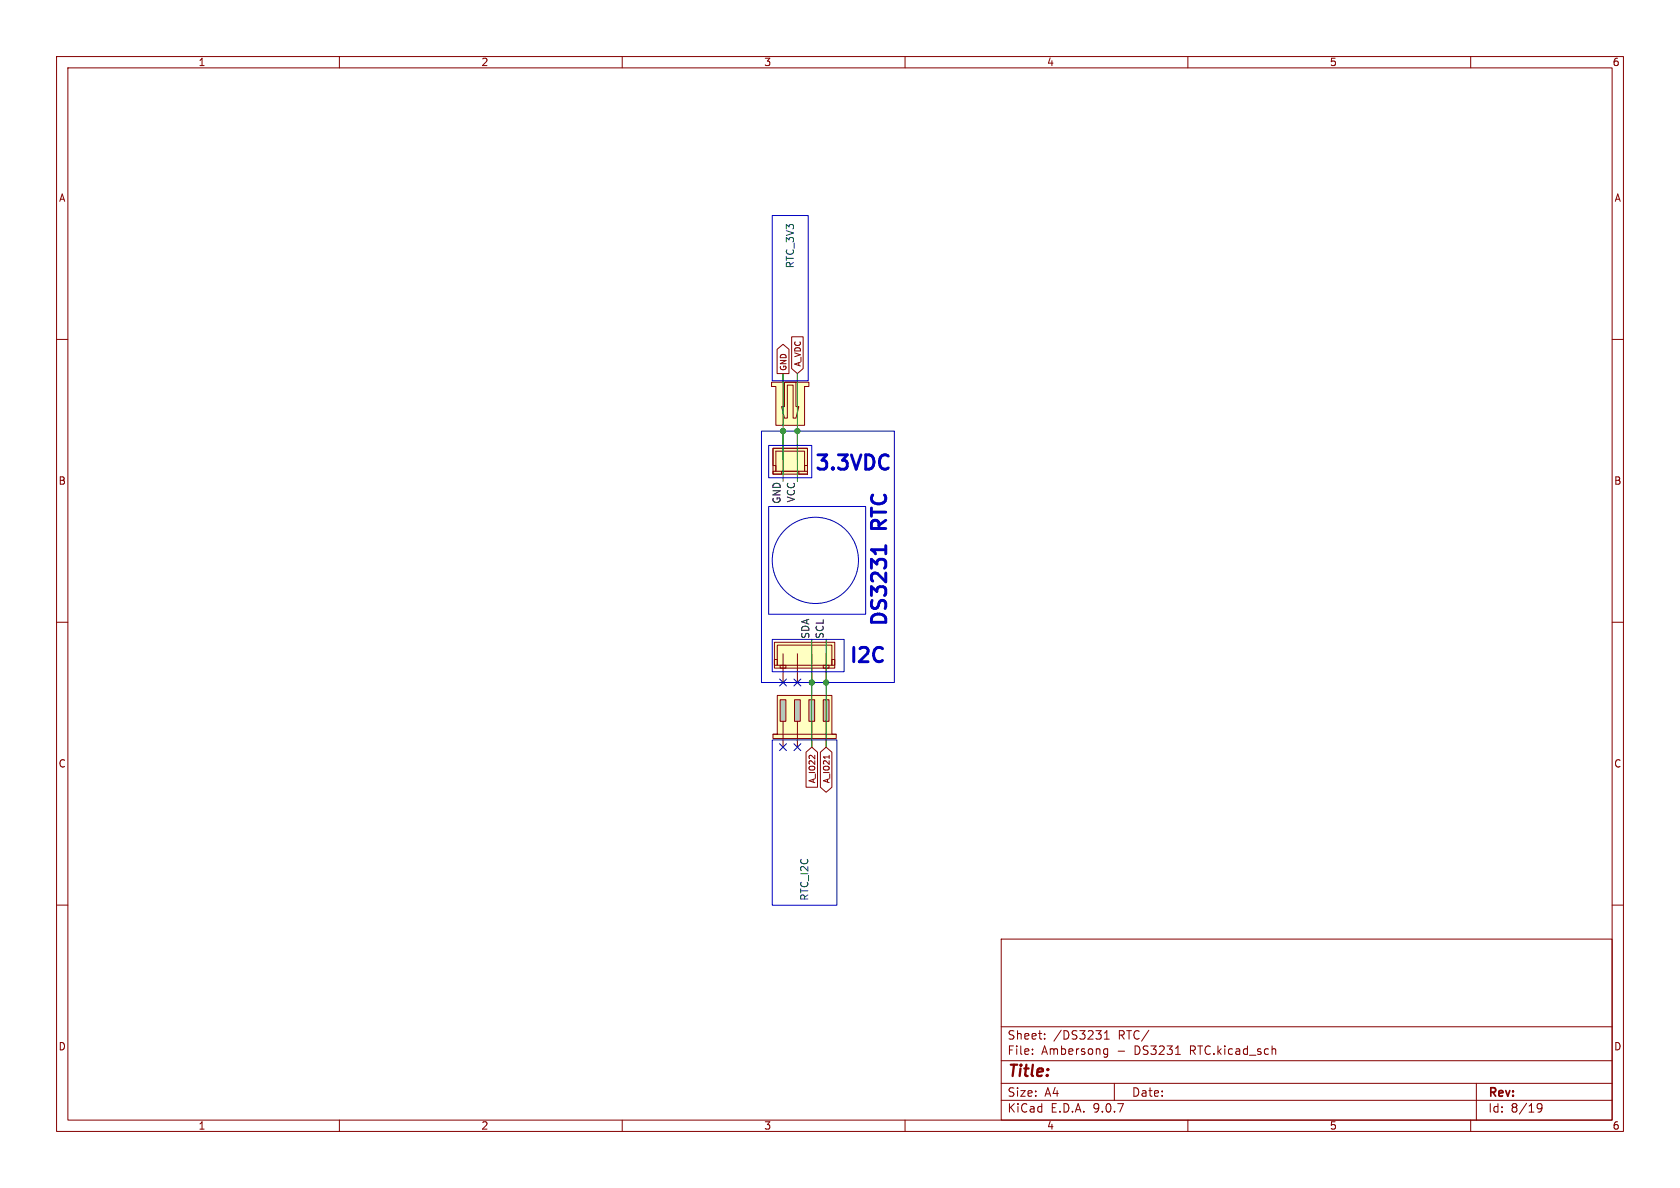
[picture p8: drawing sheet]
(kicad_sch
 (version 20250114)
 (generator "eeschema")
 (generator_version "9.0")
 (paper "A4")
 (lib_symbols
  (symbol "Mine:JST_XH_2_PINS_JACK_R" (exclude_from_sim no) (in_bom yes) (on_board yes)
   (property "Reference" "U" (at 0 0 0) (effects (font (size 1.27 1.27)) (hide yes)))
   (property "Value" "" (at 0 0 0) (effects (font (size 1.27 1.27))))
   (property "Footprint" "" (at 0 0 0) (effects (font (size 1.27 1.27)) (hide yes)))
   (property "Datasheet" "" (at 0 0 0) (effects (font (size 1.27 1.27)) (hide yes)))
   (property "Description" "" (at 0 0 0) (effects (font (size 1.27 1.27)) (hide yes)))
   (symbol "JST_XH_2_PINS_JACK_R_1_1"
    (polyline (pts (xy -2.54 -1.524) (xy -2.54 5.334) (xy 2.54 5.334) (xy 2.54 -1.524) (xy 3.302 -1.524) (xy 3.302 -2.286) (xy -3.302 -2.286) (xy -3.302 -1.524) (xy -2.54 -1.524)) (stroke (width 0) (type solid)) (fill (type color) (color 255 255 194 1)))
    (polyline (pts (xy -1.016 -2.286) (xy -1.016 2.032) (xy -1.524 2.032) (xy -1.016 4.064) (xy -0.508 4.064) (xy -0.508 -1.778) (xy 0.508 -1.778) (xy 0.508 4.064) (xy 1.016 4.064) (xy 1.524 2.032) (xy 1.016 2.032) (xy 1.016 -2.286) (xy -1.016 -2.286)) (stroke (width 0) (type default)) (fill (type none)))
    (pin power_in line (at -1.27 -3.81 90) (length 1.524) (name "" (effects (font (size 1.27 1.27)))) (number "" (effects (font (size 1.27 1.27)))))
    (pin power_in line (at 1.27 -3.81 90) (length 1.524) (name "" (effects (font (size 1.27 1.27)))) (number "" (effects (font (size 1.27 1.27))))))
   (embedded_fonts no))
  (symbol "Mine:JST_XH_2_PINS_R" (exclude_from_sim no) (in_bom yes) (on_board yes)
   (property "Reference" "U" (at 0 0 0) (effects (font (size 1.27 1.27)) (hide yes)))
   (property "Value" "" (at 0 0 0) (effects (font (size 1.27 1.27))))
   (property "Footprint" "" (at 0 0 0) (effects (font (size 1.27 1.27)) (hide yes)))
   (property "Datasheet" "" (at 0 0 0) (effects (font (size 1.27 1.27)) (hide yes)))
   (property "Description" "" (at 0 0 0) (effects (font (size 1.27 1.27)) (hide yes)))
   (symbol "JST_XH_2_PINS_R_1_1"
    (rectangle (start -3.048 2.54) (end 3.048 -2.032) (stroke (width 0) (type solid)) (fill (type color) (color 255 255 194 1)))
    (polyline (pts (xy -2.54 2.032) (xy -2.54 -1.524)) (stroke (width 0) (type default)) (fill (type none)))
    (polyline (pts (xy -2.54 -1.524) (xy 2.54 -1.524) (xy 2.54 2.032) (xy -2.54 2.032)) (stroke (width 0) (type default)) (fill (type none)))
    (polyline (pts (xy 3.048 2.54) (xy 1.524 2.54) (xy 1.524 2.032) (xy -1.524 2.032) (xy -1.524 2.54) (xy -3.048 2.54) (xy -3.048 2.032) (xy -2.54 2.032) (xy -2.54 1.016) (xy -3.048 1.016) (xy -3.048 -2.032) (xy 3.048 -2.032) (xy 3.048 1.016) (xy 2.54 1.016) (xy 2.54 2.032) (xy 3.048 2.032) (xy 3.048 2.54)) (stroke (width 0) (type solid)) (fill (type color) (color 255 255 194 1)))
    (pin power_in line (at -1.27 -5.08 90) (length 5.08) (name "" (effects (font (size 1.27 1.27)))) (number "" (effects (font (size 1.27 1.27)))))
    (pin power_in line (at 1.27 -5.08 90) (length 5.08) (name "" (effects (font (size 1.27 1.27)))) (number "" (effects (font (size 1.27 1.27))))))
   (embedded_fonts no))
  (symbol "Mine:JST_XH_4_PINS" (exclude_from_sim no) (in_bom yes) (on_board yes)
   (property "Reference" "U" (at 0 0 0) (effects (font (size 1.27 1.27)) (hide yes)))
   (property "Value" "" (at 0 0 0) (effects (font (size 1.27 1.27))))
   (property "Footprint" "" (at 0 0 0) (effects (font (size 1.27 1.27)) (hide yes)))
   (property "Datasheet" "" (at 0 0 0) (effects (font (size 1.27 1.27)) (hide yes)))
   (property "Description" "" (at 0 0 0) (effects (font (size 1.27 1.27)) (hide yes)))
   (symbol "JST_XH_4_PINS_0_1"
    (rectangle (start -5.334 2.032) (end -4.826 1.016) (stroke (width 0) (type default)) (fill (type none)))
    (rectangle (start -4.826 2.032) (end 4.826 -1.524) (stroke (width 0) (type default)) (fill (type none)))
    (rectangle (start -4.318 2.54) (end -3.302 2.032) (stroke (width 0) (type default)) (fill (type none)))
    (rectangle (start 3.302 2.54) (end 4.318 2.032) (stroke (width 0) (type default)) (fill (type none)))
    (rectangle (start 4.826 2.032) (end 5.334 1.016) (stroke (width 0) (type default)) (fill (type none))))
   (symbol "JST_XH_4_PINS_1_1"
    (rectangle (start -5.334 2.54) (end 5.334 -2.032) (stroke (width 0) (type solid)) (fill (type color) (color 255 255 194 1)))
    (pin power_in line (at -3.81 5.08 270) (length 5.08) (name "" (effects (font (size 1.27 1.27)))) (number "" (effects (font (size 1.27 1.27)))))
    (pin power_in line (at -1.27 5.08 270) (length 5.08) (name "" (effects (font (size 1.27 1.27)))) (number "" (effects (font (size 1.27 1.27)))))
    (pin power_in line (at 1.27 5.08 270) (length 5.08) (name "" (effects (font (size 1.27 1.27)))) (number "" (effects (font (size 1.27 1.27)))))
    (pin power_in line (at 3.81 5.08 270) (length 5.08) (name "" (effects (font (size 1.27 1.27)))) (number "" (effects (font (size 1.27 1.27))))))
   (embedded_fonts no))
  (symbol "Mine:JST_XH_4_PINS_JACK" (exclude_from_sim no) (in_bom yes) (on_board yes)
   (property "Reference" "U" (at 0 0 0) (effects (font (size 1.27 1.27)) (hide yes)))
   (property "Value" "" (at 0 0 0) (effects (font (size 1.27 1.27))))
   (property "Footprint" "" (at 0 0 0) (effects (font (size 1.27 1.27)) (hide yes)))
   (property "Datasheet" "" (at 0 0 0) (effects (font (size 1.27 1.27)) (hide yes)))
   (property "Description" "" (at 0 0 0) (effects (font (size 1.27 1.27)) (hide yes)))
   (symbol "JST_XH_4_PINS_JACK_0_1"
    (polyline (pts (xy -5.588 -2.794) (xy 5.588 -2.794)) (stroke (width 0) (type default)) (fill (type none))))
   (symbol "JST_XH_4_PINS_JACK_1_1"
    (polyline (pts (xy -4.826 -2.794) (xy -4.826 4.064) (xy 4.826 4.064) (xy 4.826 -2.794) (xy 5.588 -2.794) (xy 5.588 -3.556) (xy -5.588 -3.556) (xy -5.588 -2.794) (xy -4.826 -2.794)) (stroke (width 0) (type solid)) (fill (type color) (color 255 255 194 1)))
    (rectangle (start -4.318 3.302) (end -3.302 -0.508) (stroke (width 0) (type solid)) (fill (type color) (color 194 194 194 1)))
    (rectangle (start -1.778 3.302) (end -0.762 -0.508) (stroke (width 0) (type solid)) (fill (type color) (color 194 194 194 1)))
    (rectangle (start 0.762 3.302) (end 1.778 -0.508) (stroke (width 0) (type solid)) (fill (type color) (color 194 194 194 1)))
    (rectangle (start 3.302 3.302) (end 4.318 -0.508) (stroke (width 0) (type solid)) (fill (type color) (color 194 194 194 1)))
    (pin power_in line (at -3.81 -5.08 90) (length 4.572) (name "" (effects (font (size 1.27 1.27)))) (number "" (effects (font (size 1.27 1.27)))))
    (pin power_in line (at -1.27 -5.08 90) (length 4.572) (name "" (effects (font (size 1.27 1.27)))) (number "" (effects (font (size 1.27 1.27)))))
    (pin power_in line (at 1.27 -5.08 90) (length 4.572) (name "" (effects (font (size 1.27 1.27)))) (number "" (effects (font (size 1.27 1.27)))))
    (pin power_in line (at 3.81 -5.08 90) (length 4.572) (name "" (effects (font (size 1.27 1.27)))) (number "" (effects (font (size 1.27 1.27))))))
   (embedded_fonts no)))
 (rectangle
  (start 134.62 76.2)
  (end 158.115 120.65)
  (stroke (width 0) (type default))
  (fill (type none)))
 (circle
  (center 144.145 99.06)
  (radius 7.62)
  (stroke (width 0) (type default))
  (fill (type none)))
 (rectangle
  (start 135.89 78.74)
  (end 143.51 84.455)
  (stroke (width 0) (type default))
  (fill (type none)))
 (rectangle
  (start 136.525 113.03)
  (end 149.225 118.745)
  (stroke (width 0) (type default))
  (fill (type none)))
 (rectangle
  (start 136.525 38.1)
  (end 142.875 67.31)
  (stroke (width 0) (type default))
  (fill (type none)))
 (rectangle
  (start 136.525 130.81)
  (end 147.955 160.02)
  (stroke (width 0) (type default))
  (fill (type none)))
 (rectangle
  (start 135.89 89.535)
  (end 153.035 108.585)
  (stroke (width 0) (type default))
  (fill (type none)))
 (text "3.3VDC"
  (exclude_from_sim no)
  (at 150.876 82.042 0)
  (effects (font (size 2.54 2.54) (thickness 0.508)
    (bold yes))))
 (text "I2C"
  (exclude_from_sim no)
  (at 153.416 116.078 0)
  (effects (font (size 2.54 2.54) (thickness 0.508)
    (bold yes))))
 (text "DS3231 RTC"
  (exclude_from_sim no)
  (at 155.448 99.06 90)
  (effects (font (size 2.54 2.54) (thickness 0.508)
    (bold yes))))
 (junction
  (at 143.51 120.65)
  (diameter 0)
  (color 0 0 0 0))
 (junction
  (at 138.43 76.2)
  (diameter 0)
  (color 0 0 0 0))
 (junction
  (at 146.05 120.65)
  (diameter 0)
  (color 0 0 0 0))
 (junction
  (at 140.97 76.2)
  (diameter 0)
  (color 0 0 0 0))
 (no_connect
  (at 140.97 132.08))
 (no_connect
  (at 140.97 120.65))
 (no_connect
  (at 138.43 120.65))
 (no_connect
  (at 138.43 132.08))
 (wire
  (pts (xy 138.43 76.2) (xy 138.43 85.09))
  (stroke (width 0) (type default)))
 (wire
  (pts (xy 143.51 113.03) (xy 143.51 120.65))
  (stroke (width 0) (type default)))
 (wire
  (pts (xy 140.97 66.04) (xy 140.97 76.2))
  (stroke (width 0) (type default)))
 (wire
  (pts (xy 140.97 76.2) (xy 140.97 85.09))
  (stroke (width 0) (type default)))
 (wire
  (pts (xy 143.51 120.65) (xy 143.51 132.08))
  (stroke (width 0) (type default)))
 (wire
  (pts (xy 138.43 66.04) (xy 138.43 76.2))
  (stroke (width 0) (type default)))
 (wire
  (pts (xy 146.05 113.03) (xy 146.05 120.65))
  (stroke (width 0) (type default)))
 (wire
  (pts (xy 146.05 120.65) (xy 146.05 132.08))
  (stroke (width 0) (type default)))
 (label "SCL"
  (at 146.05 113.03 90)
  (effects (font (size 1.27 1.27)) (justify left bottom)))
 (label "VCC"
  (at 140.97 85.09 270)
  (effects (font (size 1.27 1.27)) (justify right bottom)))
 (label "SDA"
  (at 143.51 113.03 90)
  (effects (font (size 1.27 1.27)) (justify left bottom)))
 (label "GND"
  (at 138.43 85.09 270)
  (effects (font (size 1.27 1.27)) (justify right bottom)))
 (global_label "A_IO21"
  (shape bidirectional)
  (at 146.05 132.08 270)
  (fields_autoplaced yes)
  (effects (font (size 1.016 1.016)) (justify right))
  (property "Intersheetrefs" "${INTERSHEET_REFS}" (at 146.05 140.4853 90) (effects (font (size 1.27 1.27)) (justify right) (hide yes))))
 (global_label "A_VDC"
  (shape input)
  (at 140.97 66.04 90)
  (fields_autoplaced yes)
  (effects (font (size 1.016 1.016)) (justify left))
  (property "Intersheetrefs" "${INTERSHEET_REFS}" (at 140.97 59.1042 90) (effects (font (size 1.27 1.27)) (justify left) (hide yes))))
 (global_label "GND"
  (shape output)
  (at 138.43 66.04 90)
  (fields_autoplaced yes)
  (effects (font (size 1.016 1.016) (thickness 0.1588)) (justify left))
  (property "Intersheetrefs" "${INTERSHEET_REFS}" (at 138.43 60.3967 90) (effects (font (size 1.27 1.27)) (justify left) (hide yes))))
 (global_label "A_IO22"
  (shape input)
  (at 143.51 132.08 270)
  (fields_autoplaced yes)
  (effects (font (size 1.016 1.016)) (justify right))
  (property "Intersheetrefs" "${INTERSHEET_REFS}" (at 143.51 139.5963 90) (effects (font (size 1.27 1.27)) (justify right) (hide yes))))
 (symbol
  (lib_id "Mine:JST_XH_4_PINS_JACK")
  (at 142.24 127 0)
  (unit 1)
  (exclude_from_sim no)
  (in_bom yes)
  (on_board yes)
  (dnp no)
  (property "Reference" "RTC_I2C" (at 142.24 155.448 90) (effects (font (size 1.27 1.27))))
  (property "Value" "~" (at 148.59 126.7459 0) (effects (font (size 1.27 1.27)) (justify left) (hide yes)))
  (property "Footprint" "" (at 142.24 127 0) (effects (font (size 1.27 1.27)) (hide yes)))
  (property "Datasheet" "" (at 142.24 127 0) (effects (font (size 1.27 1.27)) (hide yes)))
  (property "Description" "" (at 142.24 127 0) (effects (font (size 1.27 1.27)) (hide yes)))
  (pin "")
  (pin "")
  (pin "")
  (pin ""))
 (symbol
  (lib_id "Mine:JST_XH_2_PINS_JACK_R")
  (at 139.7 69.85 180)
  (unit 1)
  (exclude_from_sim no)
  (in_bom yes)
  (on_board yes)
  (dnp no)
  (property "Reference" "RTC_3V3" (at 139.7 43.434 90) (effects (font (size 1.27 1.27))))
  (property "Value" "~" (at 134.62 71.3741 0) (effects (font (size 1.27 1.27)) (justify left) (hide yes)))
  (property "Footprint" "" (at 139.7 69.85 0) (effects (font (size 1.27 1.27)) (hide yes)))
  (property "Datasheet" "" (at 139.7 69.85 0) (effects (font (size 1.27 1.27)) (hide yes)))
  (property "Description" "" (at 139.7 69.85 0) (effects (font (size 1.27 1.27)) (hide yes)))
  (pin "")
  (pin ""))
 (symbol
  (lib_id "Mine:JST_XH_2_PINS_R")
  (at 139.7 81.28 0)
  (mirror x)
  (unit 1)
  (exclude_from_sim no)
  (in_bom yes)
  (on_board yes)
  (dnp no)
  (property "Reference" "U15" (at 139.7 81.28 0) (effects (font (size 1.27 1.27)) (hide yes)))
  (property "Value" "~" (at 143.51 81.5341 0) (effects (font (size 1.27 1.27)) (justify left) (hide yes)))
  (property "Footprint" "" (at 139.7 81.28 0) (effects (font (size 1.27 1.27)) (hide yes)))
  (property "Datasheet" "" (at 139.7 81.28 0) (effects (font (size 1.27 1.27)) (hide yes)))
  (property "Description" "" (at 139.7 81.28 0) (effects (font (size 1.27 1.27)) (hide yes)))
  (pin "")
  (pin ""))
 (symbol
  (lib_id "Mine:JST_XH_4_PINS")
  (at 142.24 115.57 0)
  (mirror x)
  (unit 1)
  (exclude_from_sim no)
  (in_bom yes)
  (on_board yes)
  (dnp no)
  (property "Reference" "U16" (at 142.24 115.57 0) (effects (font (size 1.27 1.27)) (hide yes)))
  (property "Value" "~" (at 148.59 115.8241 0) (effects (font (size 1.27 1.27)) (justify left) (hide yes)))
  (property "Footprint" "" (at 142.24 115.57 0) (effects (font (size 1.27 1.27)) (hide yes)))
  (property "Datasheet" "" (at 142.24 115.57 0) (effects (font (size 1.27 1.27)) (hide yes)))
  (property "Description" "" (at 142.24 115.57 0) (effects (font (size 1.27 1.27)) (hide yes)))
  (pin "")
  (pin "")
  (pin "")
  (pin "")))
